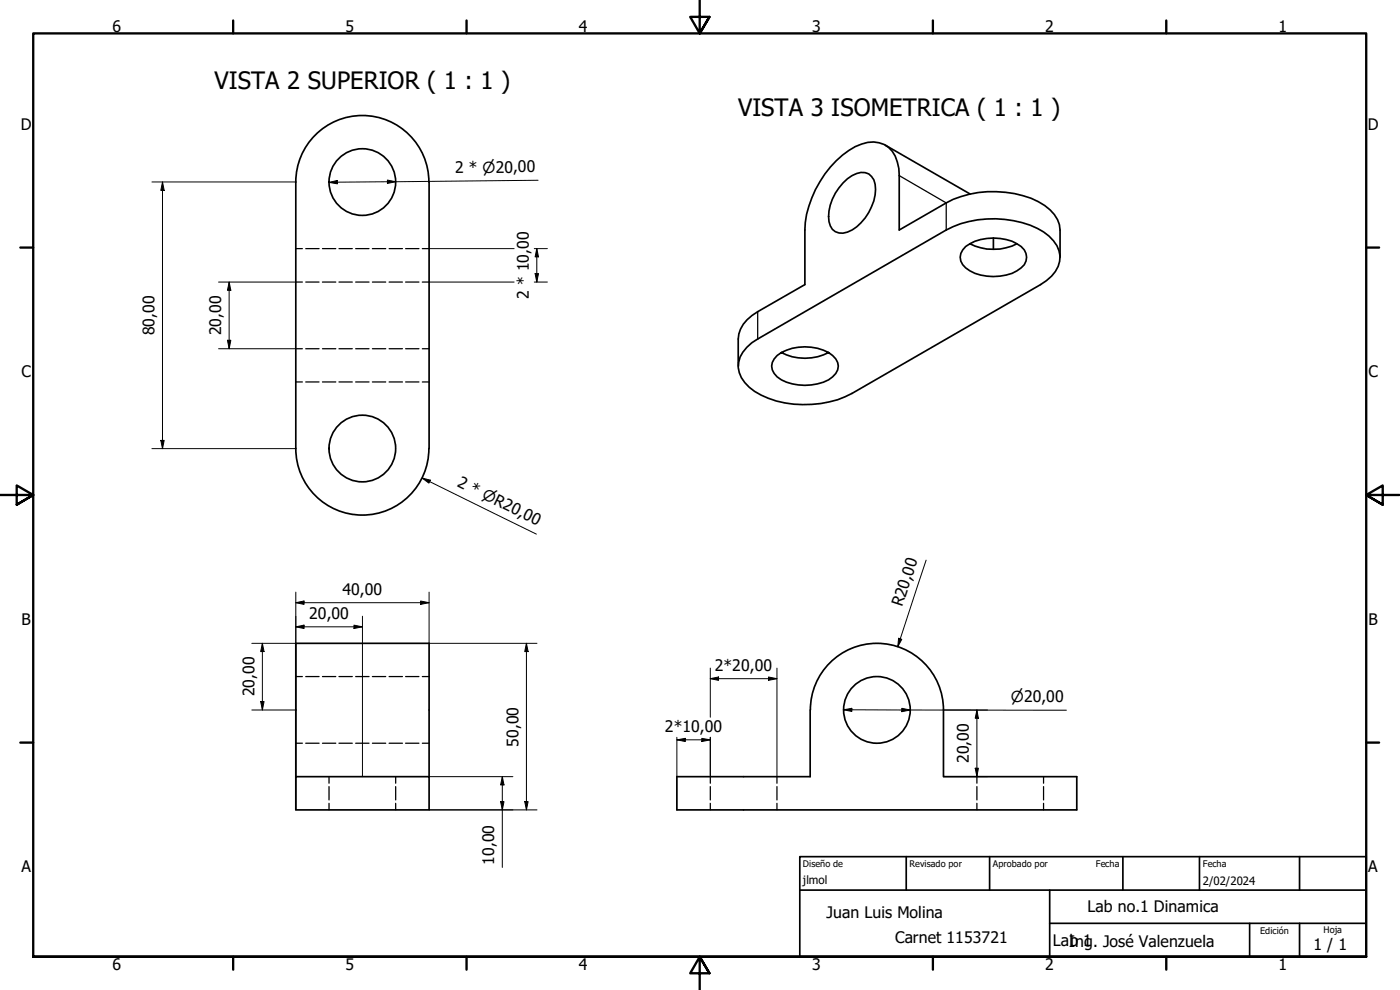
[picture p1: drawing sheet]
<svg xmlns="http://www.w3.org/2000/svg" width="420mm" height="297mm" viewBox="0 0 420 297" stroke-linecap="round" stroke-linejoin="round" font-family="sans-serif">
<!-- layer: Oculto (ISO) -->
<g fill="none" stroke="#000" stroke-width=".38">
<path d="M88.8 74.6h1.9M91.8 74.6h4M96.8 74.6h4M101.7 74.6h4M106.7 74.6h4M111.8 74.6h4M116.8 74.6h4M121.7 74.6h4M126.7 74.6h2.1M88.8 84.6h1.9M91.8 84.6h4M96.8 84.6h4"/>
<path d="M101.7 84.6h4M106.7 84.6h4M111.8 84.6h4M116.8 84.6h4M121.7 84.6h4M126.7 84.6h2.1M88.8 114.6h1.9M88.8 104.6h1.9M91.8 114.6h4M91.8 104.6h4M96.8 114.6h4M96.8 104.6h4"/>
<path d="M101.7 114.6h4M101.7 104.6h4M106.7 114.6h4M106.7 104.6h4M111.8 114.6h4M111.8 104.6h4M116.8 114.6h4M116.8 104.6h4M121.7 114.6h4M121.7 104.6h4M126.7 114.6h2.1M126.7 104.6h2.1"/>
<path d="M88.8 203h1.9M91.8 203h4M96.8 203h4M101.7 203h4M106.7 203h4M111.8 203h4M116.8 203h4M121.7 203h4M126.7 203h2.1M88.8 223h1.9M91.8 223h4M96.8 223h4"/>
<path d="M98.7 233v2M98.7 236v4M101.7 223h4M106.7 223h4M111.8 223h4M116.8 223h4M118.7 233v2M118.7 236v4M121.7 223h4M126.7 223h2.1M213.2 233v2M213.2 236v4"/>
<path d="M233.2 233v2M233.2 236v4M293.2 233v2M293.2 236v4M313.2 233v2M313.2 236v4M98.7 241v2M118.7 241v2M213.2 241v2M233.2 241v2M293.2 241v2M313.2 241v2"/>
</g>
<!-- layer: Visible (ISO) -->
<g fill="none" stroke="#000" stroke-width=".51">
<path d="M94.6 40.5a20 20 0 0 1 21.8-4.3 20 20 0 0 1 12.4 18.4l-.1 80a20 20 0 0 1-20 19.9 20 20 0 0 1-19.9-19.9v-80a19.9 19.9 0 0 1 5.8-14.1zM253 54.9a8.3 8.3 0 0 1 6.7-3.1 4.4 4.4 0 0 1 3.1 5 14.9 14.9 0 0 1-8.5 12.8 3.8 3.8 0 0 1-5.5-3.1 14.2 14.2 0 0 1 4.2-11.6zM265.7 43.5l25.4 14.7M289.8 74a14.9 14.9 0 0 1 16.7 0 3.9 3.9 0 0 1 0 6.4 14.3 14.3 0 0 1-12.2 2.1 8.5 8.5 0 0 1-5.9-4.2 4 4 0 0 1 1.4-4.3zM291.1 73.1a15.9 15.9 0 0 0 14.1 0M298.1 71.4v3.4M318.1 77.2v-8.2a10.4 10.4 0 0 0-6.5-8.5 31.5 31.5 0 0 0-27.6 .4l-14.1 8.1v-16.3a9.9 9.9 0 0 0-4.5-9.3 10.6 10.6 0 0 0-10.6 1.7 31.7 31.7 0 0 0-13.2 23.9v16.4l-14.2 8.1a10 10 0 0 0-5.8 8.2v8.1M224.2 104.2l1.4-1.3 1.8-1.2 56.6-32.7a31 31 0 0 1 29.2 .6 9 9 0 0 1 4.8 8.8 10.3 10.3 0 0 1-5.7 7l-56.6 32.6a31 31 0 0 1-29.2-.5 8.9 8.9 0 0 1-4.8-8.8l.4-1.6 .8-1.5zM234.5 105.8a14.9 14.9 0 0 1 15.4 .9 3.9 3.9 0 0 1 0 6.4 14.9 14.9 0 0 1-16.7 0 3.9 3.9 0 0 1 0-6.4l1.3-.9a15.5 15.5 0 0 0 14.2 0M243.2 213a20 20 0 0 1 20-20 20 20 0 0 1 19.9 20v20h40.1v10h-120.1v-10h40v-20M88.8 233h40v10h-40zM88.8 233v-40h40v40"/>
<circle cx="108.7" cy="54.6" r="10"/>
<circle cx="108.7" cy="134.6" r="10"/>
<circle cx="263.2" cy="213" r="10"/>
</g>
<!-- layer: Visible fina (ISO) -->
<path d="M269.9 52.7l14.1 8.2v8.1M227.4 93.5v8.2" fill="none" stroke="#000" stroke-width=".38"/>
<!-- layer: Borde (ISO) -->
<g fill="none" stroke="#000" stroke-width=".7">
<path d="M70 6.1v3.9M140 6.1v3.9M210 0v10l-2.9-4.9h5.8l-2.9 4.9 2.9-4.9M280 6.1v3.9M350 6.1v3.9M6.1 74.3h3.9M410 74.3h3.9M0 148.5h10l-5-2.8v5.7l5-2.9-5 2.9M420 148.5h-10l5-2.8v5.7l-5-2.9 5 2.9M6.1 222.8h3.9M410 222.8h3.9M10 287.1v-277.1h400v277.1h-400h400"/>
<path d="M70 287.1v3.8M140 287.1v3.8M212.9 292l-2.9-4.9 2.9 4.9h-5.8l2.9-4.9v9.9M280 287.1v3.8M350 287.1v3.8"/>
</g>
<path d="M240 257h170v30.1h-170zM272 257v10.1M297 257v10.1M337 257v10.1M360 257v10.1M390 257v10.1M240 267.1h170M315 277h95M315 267.1v20M375 277v10.1M390 277v10.1" fill="none" stroke="#000" stroke-width=".51"/>
<!-- layer: Cota (ISO) -->
<g fill="none" stroke="#000" stroke-width=".3">
<path d="M45.6 54.6h43.2M48.8 54.6l.5 2.5h-1zM48.8 54.6v80M98.7 54.7l2.5-.5 .1 1zM116.3 54l2.4 .5-2.4 .5zM161.5 54.1l-62.8 .6M128.8 74.6h25.5M160.3 74.6h4M161.1 74.6l.5 2.5h-1zM161.1 74.6v10M65.6 84.6h23.2M68.8 84.6l.5 2.5h-1z"/>
<path d="M68.8 84.6v20M128.8 84.6h25.5M160.3 84.6h4M160.6 82.1h1l-.5 2.5zM65.6 104.6h23.2M68.3 102.1h1l-.5 2.5zM45.6 134.6h43.2M48.3 132.1h1l-.5 2.5zM126.7 143.4l2.5 .7-.5 .9zM126.7 143.4l34.3 16.9M88.8 177.7v65.3M128.8 177.7v15.3h32.4"/>
<path d="M277.9 168.1l-8.5 25.9M75.6 193h13.2M78.7 193l.5 2.5h-1zM78.7 193v20M88.8 188.1l2.4-.5v1zM88.8 180.8l2.4-.5v1zM88.8 188.1h20M88.8 180.8h40M106.2 187.6l2.6 .5-2.6 .5zM108.8 184.9v48.1M126.2 180.3l2.6 .5-2.6 .5zM158 193l.5 2.5h-1z"/>
<path d="M158 193v50M269.7 191.5l.9 .3-1.2 2.2zM75.6 213h13.2M78.2 210.5h1l-.5 2.5zM213.2 203.6l2.4-.5v1zM213.2 200.5v14.7M213.2 203.6h20M230.6 203.1l2.6 .5-2.6 .5zM233.2 200.5v32.5M253.2 213l2.5-.5v1zM253.2 213l66.8 .1M270.6 212.5l2.6 .5-2.6 .5z"/>
<path d="M283.1 213h13.3M293.2 213l.4 2.5h-.9zM293.2 213v20M128.8 233h25.1M150.7 233l.6 2.5h-1.1zM150.7 233v27.3M203.1 222l2.6-.5v1zM203.1 222h10.1M203.1 221.2v11.8M210.6 221.5l2.6 .5-2.6 .5zM213.2 221.2v11.8M283.1 233h13.3"/>
<path d="M292.7 230.5h.9l-.4 2.5zM128.8 243h32.4M150.2 240.5h1.1l-.6 2.5zM157.5 240.5h1l-.5 2.5z"/>
</g>
<g fill="#000">
<path d="M48.8 54.6l.5 2.5h-1zM98.7 54.7l2.5-.5 .1 1zM116.3 54l2.4 .5-2.4 .5zM161.1 74.6l.5 2.5h-1zM68.8 84.6l.5 2.5h-1zM160.6 82.1h1l-.5 2.5zM68.3 102.1h1l-.5 2.5zM48.3 132.1h1l-.5 2.5zM126.7 143.4l2.5 .7-.5 .9zM78.7 193l.5 2.5h-1zM88.8 188.1l2.4-.5v1zM88.8 180.8l2.4-.5v1z"/>
<path d="M106.2 187.6l2.6 .5-2.6 .5zM126.2 180.3l2.6 .5-2.6 .5zM158 193l.5 2.5h-1zM269.7 191.5l.9 .3-1.2 2.2zM78.2 210.5h1l-.5 2.5zM213.2 203.6l2.4-.5v1zM230.6 203.1l2.6 .5-2.6 .5zM253.2 213l2.5-.5v1zM270.6 212.5l2.6 .5-2.6 .5zM293.2 213l.4 2.5h-.9zM150.7 233l.6 2.5h-1.1zM203.1 222l2.6-.5v1z"/>
<path d="M210.6 221.5l2.6 .5-2.6 .5zM292.7 230.5h.9l-.4 2.5zM150.2 240.5h1.1l-.6 2.5zM157.5 240.5h1l-.5 2.5z"/>
</g>
<g font-size="7.2">
<text x="64.3" y="26.7">VISTA 2 SUPERIOR ( 1 : 1 )</text>
<text x="221.5" y="34.7">VISTA 3 ISOMETRICA ( 1 : 1 )</text>
</g>
<g font-size="4.8">
<text x="33.7" y="9.6">6</text>
<text x="103.7" y="9.6">5</text>
<text x="173.7" y="9.6">4</text>
<text x="243.7" y="9.6">3</text>
<text x="313.7" y="9.6">2</text>
<text x="383.7" y="9.6">1</text>
<text x="6.2" y="38.9">D</text>
<text x="410.5" y="38.9">D</text>
<text x="136.6" y="51.9" transform="rotate(-1 136.6 51.9)">2 * ⌀20,00</text>
<text x="158.7" y="89.7" transform="rotate(-90 158.7 89.7)">2 * 10,00</text>
<text x="46.4" y="100.6" transform="rotate(-90 46.4 100.6)">80,00</text>
<text x="66.4" y="100.6" transform="rotate(-90 66.4 100.6)">20,00</text>
<text x="6.4" y="113.1">C</text>
<text x="410.7" y="113.1">C</text>
<text x="137" y="145.8" transform="rotate(26 137 145.8)">2 * ⌀R20,00</text>
<text x="102.7" y="178.4">40,00</text>
<text x="92.8" y="185.7">20,00</text>
<text x="270.8" y="182.2" transform="rotate(-72 270.8 182.2)">R20,00</text>
<text x="6.4" y="187.4">B</text>
<text x="410.7" y="187.4">B</text>
<text x="214.6" y="201.3">2*20,00</text>
<text x="76.4" y="209" transform="rotate(-90 76.4 209)">20,00</text>
<text x="199.5" y="219.6">2*10,00</text>
<text x="155.6" y="224" transform="rotate(-90 155.6 224)">50,00</text>
<text x="290.8" y="229" transform="rotate(-90 290.8 229)">20,00</text>
<text x="6.4" y="261.7">A</text>
<text x="148.3" y="259.5" transform="rotate(-90 148.3 259.5)">10,00</text>
<text x="410.7" y="261.7">A</text>
<text x="248" y="275.3">Juan Luis Molina</text>
<text x="326.4" y="273.7">Lab no.1 Dinamica</text>
<text x="268.6" y="282.8">Carnet 1153721</text>
<text x="316" y="283.8">LaIbn1</text>
<text x="325.4" y="284.3">g. José Valenzuela</text>
<text x="394.2" y="285">1 / 1</text>
<text x="33.7" y="290.9">6</text>
<text x="103.7" y="290.9">5</text>
<text x="173.7" y="290.9">4</text>
<text x="243.7" y="290.9">3</text>
<text x="313.7" y="290.9">2</text>
<text x="383.7" y="290.9">1</text>
</g>
<text font-size="4.6" x="303.4" y="210.7">⌀20,00</text>
<g font-size="3.4">
<text x="241" y="265.4">jlmol</text>
<text x="361" y="265.5">2/02/2024</text>
</g>
<g font-size="2.7">
<text x="241" y="260.2">Diseño de</text>
<text x="273" y="260.1">Revisado por</text>
<text x="298" y="260.1">Aprobado por</text>
<text x="328.9" y="260.1">Fecha</text>
<text x="361" y="260.1">Fecha</text>
<text x="378.2" y="280.3">Edición</text>
<text x="397.2" y="280">Hoja</text>
</g>
</svg>
